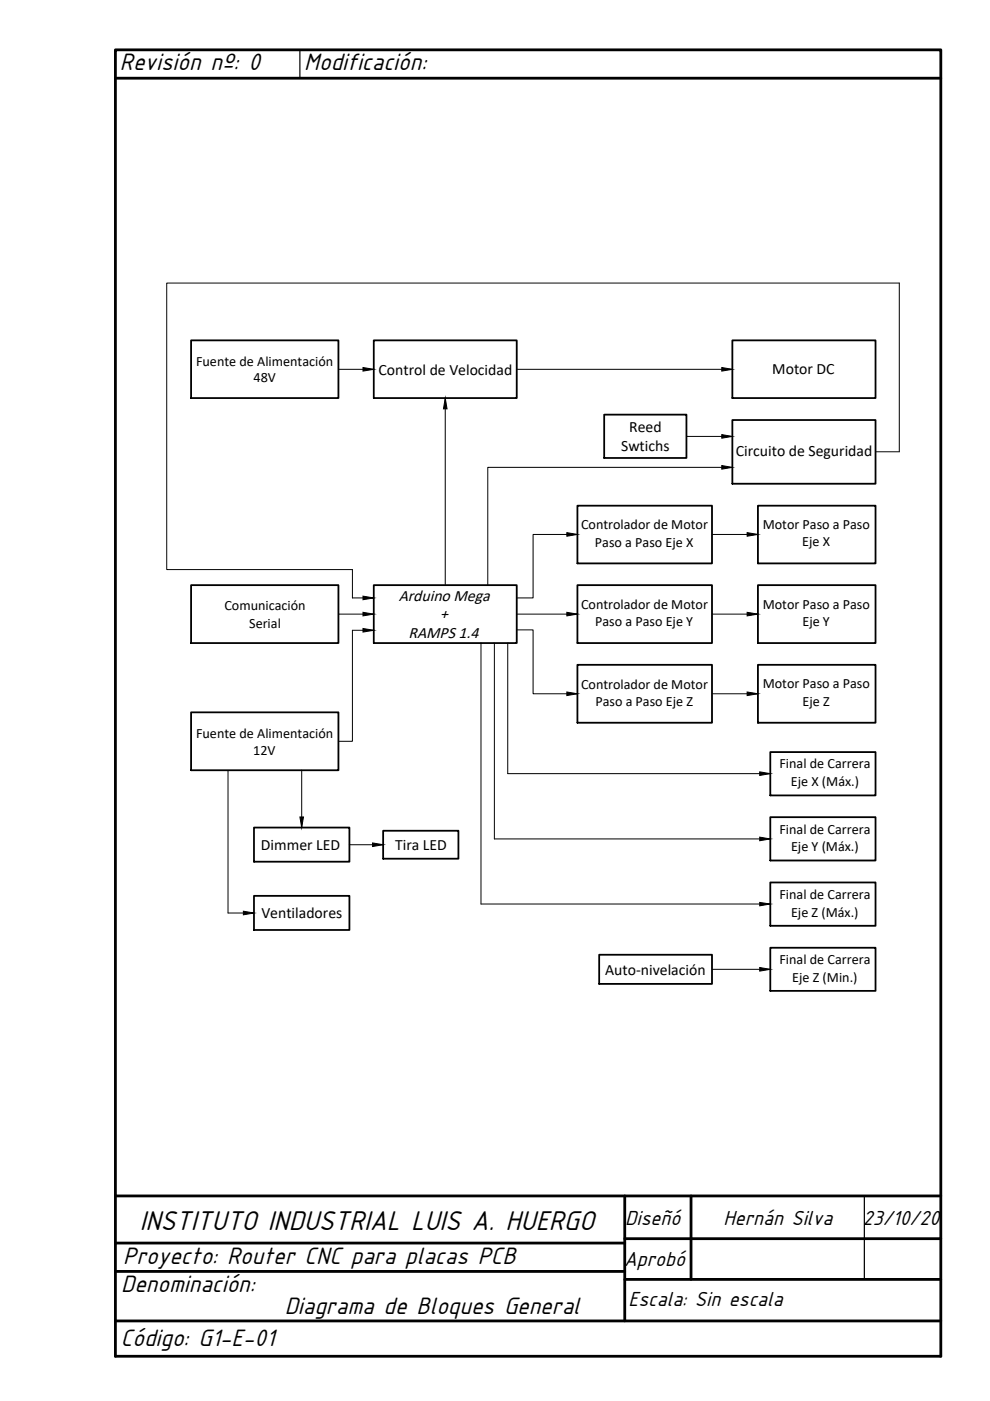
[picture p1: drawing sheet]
<svg xmlns="http://www.w3.org/2000/svg" width="210mm" height="297mm" viewBox="0 0 210 297" stroke-linecap="round" stroke-linejoin="round" font-family="sans-serif">
<!-- layer: 0 -->
<path d="M24.5 253.6h175M132.5 253.6v26.5M146.5 253.6v17.7M24.5 269.6h108M24.5 263.6h108M132.5 271.3h67M132.5 262.6h67M24.5 287.6v-277h175v277M24.5 280.1h175" fill="none" stroke="#000" stroke-width=".59"/>
<!-- layer: DIBUJO -->
<path d="M24.5 16.6h175M24.5 287.6h175" fill="none" stroke="#000" stroke-width=".59"/>
<!-- layer: 0 -->
<path d="M63.6 10.6v6M183.3 253.6v17.7" fill="none" stroke="#000" stroke-width=".25"/>
<g fill="none" stroke="#000" stroke-width=".38">
<path d="M40.5 72.2h31.3v12.2h-31.3zM79.2 72.2h30.4v12.2h-30.4zM155.3 72.2h30.3v12.2h-30.3zM128.1 87.9h17.4v9.2h-17.4zM155.3 89.1h30.3v13.5h-30.3zM122.4 107.2h28.6v12.3h-28.6zM160.7 107.2h24.9v12.3h-24.9zM40.5 124.1h31.3v12.2h-31.3zM79.2 124.1h30.4v12.2h-30.4zM122.4 124.1h28.6v12.2h-28.6zM160.7 124.1h24.9v12.2h-24.9zM40.5 151h31.3v12.3h-31.3z"/>
<path d="M122.4 141h28.6v12.2h-28.6zM160.7 141h24.9v12.2h-24.9zM163.3 159.5h22.3v9.1h-22.3zM53.8 175.5h20.3v7.2h-20.3zM81.2 176.1h16v6h-16zM163.3 173.3h22.3v9.1h-22.3zM53.8 189.9h20.3v7.3h-20.3zM163.3 187.1h22.3v9.2h-22.3zM127 202.4h24v6.2h-24zM163.3 200.9h22.3v9.2h-22.3z"/>
</g>
<!-- layer: CONECTOR -->
<g fill="none" stroke="#000" stroke-width=".21">
<path d="M71.8 78.3h7.4M109.6 78.3h45.7M190.7 60h-155.4v60.8h39.4M94.4 84.4v39.7M185.6 95.8h5.1M122.4 113.3h-9.4v13.5h-3.4M151 113.3h9.7M71.8 130.2h5.2M74.7 126.8h4.5M74.7 133.6h4.5M109.6 133.5h3.4v13.6h9.4M109.6 130.2h12.8"/>
<path d="M151 130.2h9.7M151 147.1h9.7M48.3 163.3v30.3M64 163.3v12.2M74.1 179.1h7.1M151 205.5h12.3"/>
</g>
<!-- layer: 0 -->
<path d="M190.7 60v35.8M145.5 92.5h7.5M153 99.1h-49.6v25M74.7 133.6v23.6h-2.9M74.7 120.8v6M102 136.3v55.4h61.3M104.8 136.3v41.6h58.5M107.7 136.3v27.7h55.6M48.3 193.6h3.3" fill="none" stroke="#000" stroke-width=".21"/>
<g fill="#000" stroke="#000" stroke-width=".21">
<path d="M77 77.9l2.2 .4-2.2 .4zM153 77.9l2.3 .4-2.3 .4zM94.4 84.4l.4 2.3h-.8zM153 98.7l2.3 .4-2.3 .4zM153 92.1l2.3 .4-2.3 .4zM120.2 112.9l2.2 .4-2.2 .4zM158.4 112.9l2.3 .4-2.3 .4zM77 129.8l2.2 .4-2.2 .4zM77 126.4l2.2 .4-2.2 .4zM77 133.3l2.2 .3-2.2 .4zM120.2 129.8l2.2 .4-2.2 .4zM158.4 129.8l2.3 .4-2.3 .4z"/>
<path d="M120.2 146.7l2.2 .4-2.2 .4zM158.4 146.7l2.3 .4-2.3 .4zM63.6 173.2h.7l-.3 2.3zM79 178.7l2.2 .4-2.2 .4zM161.1 177.5l2.2 .4-2.2 .4zM161.1 163.6l2.2 .4-2.2 .4zM51.6 193.2l2.2 .4-2.2 .4zM161.1 191.3l2.2 .4-2.2 .4zM161.1 205.1l2.2 .4-2.2 .4z"/>
</g>
<text font-size="6.4" x="29.6" y="260.9">INSTITUTO INDUSTRIAL LUIS A. HUERGO</text>
<g font-size="5.6">
<text x="25.4" y="14.8">Revisión nº: 0</text>
<text x="64.5" y="14.8">Modificación:</text>
<text x="26.1" y="267.9">Proyecto: Router CNC para placas PCB</text>
<text x="25.7" y="273.9">Denominación:</text>
<text x="60.4" y="278.5">Diagrama de Bloques General</text>
<text x="25.7" y="285.3">Código: G1-E-01</text>
</g>
<g font-size="4.8">
<text x="132.5" y="259.8">Diseñó</text>
<text x="153.4" y="259.8">Hernán Silva</text>
<text x="183" y="259.7">23/10/20</text>
<text x="132.3" y="268.5">Aprobó</text>
<text x="133.3" y="277">Escala: Sin escala</text>
</g>
<g font-size="3.5">
<text x="84.5" y="127.5">Arduino Mega</text>
<text x="93.3" y="131.3">+</text>
<text x="86.6" y="135.2">RAMPS 1.4</text>
</g>
<g font-size="3.3">
<text x="80.3" y="79.4">Control de Velocidad</text>
<text x="163.7" y="79.4">Motor DC</text>
<text x="131.7" y="95.7">Swtichs</text>
<text x="133.4" y="91.6">Reed</text>
<text x="156" y="96.6">Circuito de Seguridad</text>
<text x="55.3" y="180.2">Dimmer LED</text>
<text x="83.8" y="180.2">Tira LED</text>
<text x="55.4" y="194.7">Ventiladores</text>
<text x="128.3" y="206.7">Auto-nivelación</text>
</g>
<g font-size="3">
<text x="41.6" y="77.5">Fuente de Alimentación</text>
<text x="53.8" y="81.1">48V</text>
<text x="123.2" y="112.3">Controlador de Motor</text>
<text x="161.7" y="112.2">Motor Paso a Paso</text>
<text x="126.2" y="115.9">Paso a Paso Eje X</text>
<text x="170.1" y="115.8">Eje X</text>
<text x="47.6" y="129.4">Comunicación</text>
<text x="123.2" y="129.1">Controlador de Motor</text>
<text x="161.7" y="129.1">Motor Paso a Paso</text>
<text x="52.8" y="133.1">Serial</text>
<text x="126.2" y="132.8">Paso a Paso Eje Y</text>
<text x="170.1" y="132.7">Eje Y</text>
<text x="123.2" y="146">Controlador de Motor</text>
<text x="126.2" y="149.7">Paso a Paso Eje Z</text>
<text x="161.7" y="146">Motor Paso a Paso</text>
<text x="170.2" y="149.6">Eje Z</text>
<text x="41.6" y="156.4">Fuente de Alimentación</text>
<text x="53.7" y="160">12V</text>
<text x="165.3" y="162.9">Final de Carrera</text>
<text x="167.7" y="166.7">Eje X (Máx.)</text>
<text x="165.3" y="176.7">Final de Carrera</text>
<text x="167.7" y="180.5">Eje Y (Máx.)</text>
<text x="165.3" y="190.6">Final de Carrera</text>
<text x="167.7" y="194.3">Eje Z (Máx.)</text>
<text x="165.3" y="204.4">Final de Carrera</text>
<text x="168" y="208.1">Eje Z (Min.)</text>
</g>
</svg>
